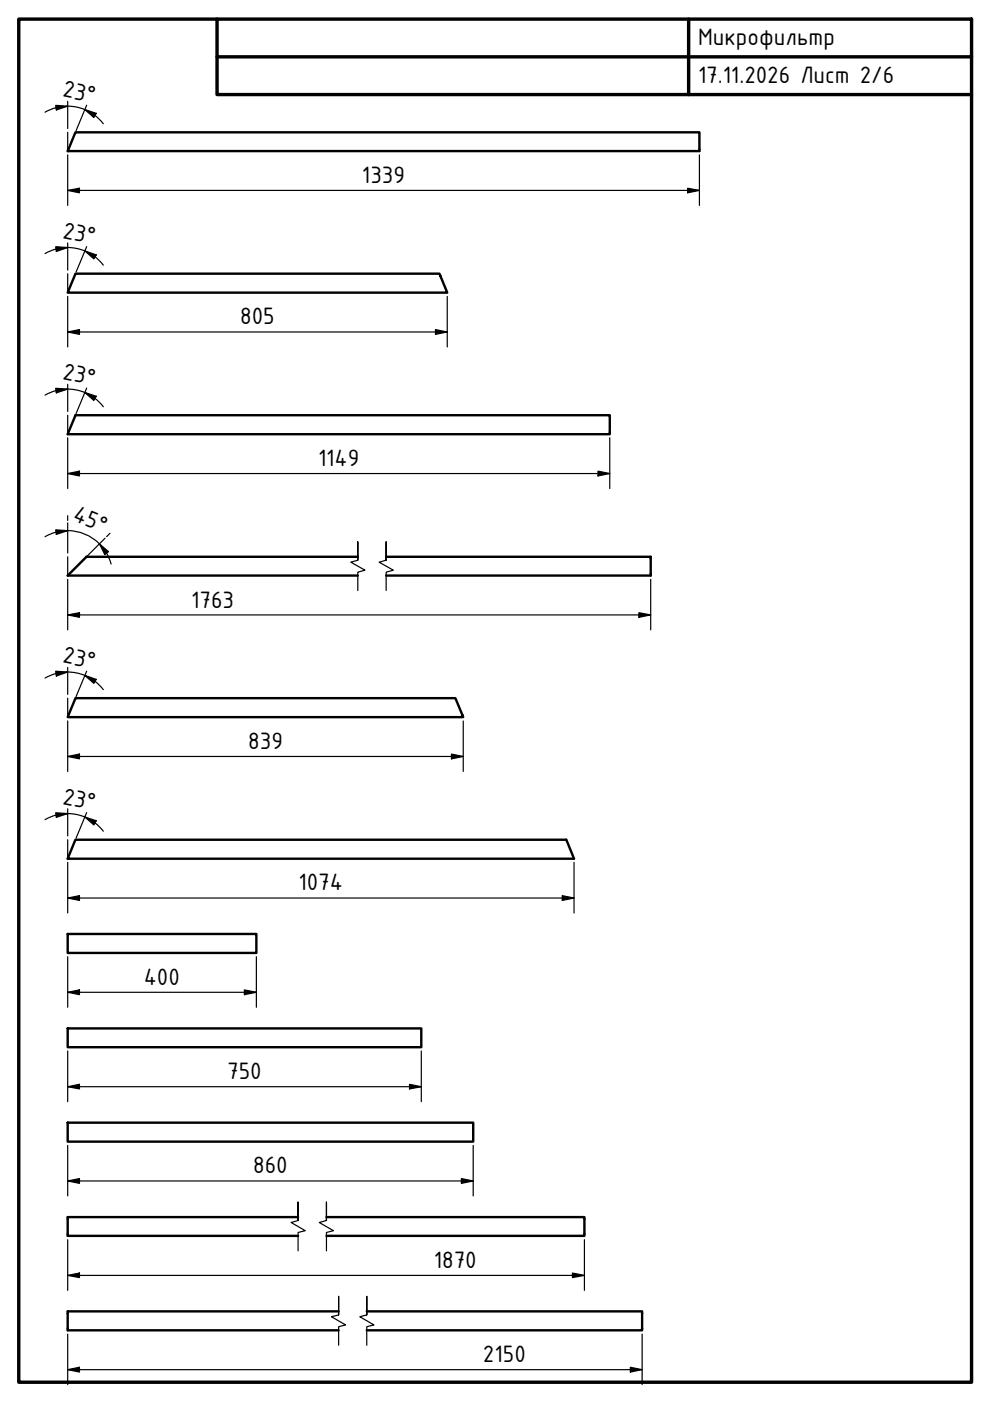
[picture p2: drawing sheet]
<svg xmlns="http://www.w3.org/2000/svg" width="210mm" height="297mm" viewBox="0 0 210 297" stroke-linecap="round" stroke-linejoin="round" font-family="sans-serif">
<!-- layer: Visible (ISO) -->
<g fill="none" stroke="#000" stroke-width=".51">
<path d="M16 28.1h132.3v3.9h-133.9zM16 58h77.2l1.6 4h-80.4zM16 88h113.3v4.1h-114.9zM75.9 118.1h-57.6l-3.9 3.9h61.5M81.9 118.1h56.1v3.9h-56.1M16 148h80.6l1.6 4h-83.8zM16 178h104.1l1.6 4.1h-107.3zM14.4 198h40v4h-40zM14.4 218h74.9v4h-74.9zM14.4 238h85.9v4h-85.9zM63.2 258h-48.8v4h48.8M69.2 258h54.7v4h-54.7"/>
<path d="M71.8 278h-57.4v4.1h57.4M77.8 278h58.3v4.1h-58.3"/>
</g>
<g fill="#000">
<circle cx="14.4" cy="32" r=".25"/>
<circle cx="14.4" cy="182.1" r=".25"/>
</g>
<!-- layer: Break Line (ISO) -->
<path d="M75.9 118.8v-3.9v3.9l-1.5 .4 3 1.7-1.5 .4v3.9M81.9 118.8v-3.9v3.9l-1.5 .4 3 1.7-1.5 .4v3.9M63.2 258.8v-3.9v3.9l-1.5 .4 3 1.7-1.5 .4v3.9M69.2 258.8v-3.9v3.9l-1.5 .4 3 1.7-1.5 .4v3.9M71.8 278.8v-3.9v3.9l-1.5 .4 3 1.7-1.5 .4v3.9M77.8 278.8v-3.9v3.9l-1.5 .4 3 1.7-1.5 .4v3.9" fill="none" stroke="#000" stroke-width=".25"/>
<!-- layer: Border (ISO) -->
<path d="M4 4h202v289.1h-202zM46 4v16.1h160M46 12.1h160M146 4v16.1" fill="none" stroke="#000" stroke-width=".72"/>
<!-- layer: Sketch Geometry (ISO) -->
<path d="M14.4 28.1v3.9M14.4 58v4M14.4 88v4.1M14.4 118.1v3.9M14.4 148v4M14.4 178v4.1" fill="none" stroke="#000" stroke-width=".25"/>
<!-- layer: Dimension (ISO) -->
<g fill="none" stroke="#000" stroke-width=".25">
<path d="M11.8 22.3l2.6 .2-2.5 .8zM11.9 22.8l-2.3 1M14.3 22.5l1.9 .2a9.9 9.9 0 0 1 4 1.8M14.4 21.5v5.7M14.4 32.8v10.7M14.4 22.5l-2.5 .3M18 23.2l2.4 .8-.5 .9zM18.4 22.3l-2.3 5.4M20.1 24.5l1.8 1.7M145.8 39.9l2.5 .5-2.5 .5zM148.3 32.8v10.7M11.8 52.3l2.6 .2-2.5 .8z"/>
<path d="M14.3 52.5l1.9 .2a9.4 9.4 0 0 1 4 1.8M14.4 40.4l2.4-.5v1zM14.4 52.5l-2.5 .3-2.3 1M14.4 40.4h133.9M14.4 51.5v5.8M18 53.2l2.4 .8-.5 .9zM18.4 52.3l-2.3 5.4M20.1 54.5l1.8 1.7M14.4 70.4l2.4-.5v1zM14.4 62.9v10.7M14.4 70.4h80.4M92.3 69.9l2.5 .5-2.5 .5z"/>
<path d="M94.8 62.9v10.7M11.8 82.3l2.6 .2-2.5 .8zM11.9 82.8l-2.3 1M14.3 82.5l1.9 .2a9.4 9.4 0 0 1 4 1.8l1.7 1.7M14.4 81.5v5.7M14.4 92.8v10.8M14.4 82.5l-2.5 .3M18 83.2l2.4 .8-.5 .9zM18.4 82.3l-2.3 5.4M126.8 99.9l2.5 .5-2.5 .5zM129.3 92.8v10.8M11.8 112.3l2.6 .2-2.5 .8z"/>
<path d="M11.9 112.8l-2.3 1M14.3 112.5a9.5 9.5 0 0 1 6.8 2.8l1.5 2 1 2.3M14.4 100.4l2.4-.5v1zM14.4 109.3v1M14.4 110.9v6.3M14.4 100.4h114.9M14.4 112.5l-2.5 .3M21.1 115.3l1.9 1.7-.8 .6zM22.3 114.1l-3.8 3.8M23.3 113.1l-.7 .7M14.4 130.4l2.4-.5v1zM14.4 122.8v10.7"/>
<path d="M14.4 130.4h123.6M135.5 129.9l2.5 .5-2.5 .5zM138 122.8v10.7M11.8 142.3l2.6 .2-2.5 .8zM14.3 142.5l1.9 .2a9.4 9.4 0 0 1 4 1.8M14.4 142.5l-2.5 .3-2.3 1M14.4 141.5v5.7M14.4 152.9v10.7M18 143.2l2.4 .8-.5 .9zM18.4 142.3l-2.3 5.4M20.1 144.5l1.8 1.7M95.7 159.9l2.5 .5-2.5 .5z"/>
<path d="M98.2 152.9v10.7M11.8 172.3l2.6 .2-2.5 .8zM11.9 172.8l-2.3 1M14.3 172.5l1.9 .2a9.4 9.4 0 0 1 4 1.8l1.7 1.7M14.4 160.4l2.4-.5v1zM14.4 171.5v5.7M14.4 160.4h83.8M14.4 172.5l-2.5 .3M18 173.2l2.4 .8-.5 .9zM18.4 172.3l-2.3 5.4M14.4 190.4l2.4-.5v1zM14.4 182.8v10.8"/>
<path d="M14.4 190.4h107.3M119.2 189.9l2.5 .5-2.5 .5zM121.7 182.8v10.8M14.4 210.4l2.4-.5v1zM14.4 202.8v10.8M14.4 210.4h40M51.8 209.9l2.6 .5-2.6 .5zM54.4 202.8v10.8M14.4 230.4l2.4-.5v1zM14.4 222.8v10.8M14.4 230.4h74.9M86.8 229.9l2.5 .5-2.5 .5z"/>
<path d="M89.3 222.8v10.8M14.4 250.4l2.4-.5v1zM14.4 242.9v10.7M14.4 250.4h85.9M97.8 249.9l2.5 .5-2.5 .5zM100.3 242.9v10.7M14.4 270.4l2.4-.5v1zM14.4 262.8v10.8M14.4 270.4h109.5M121.4 269.9l2.5 .5-2.5 .5zM123.9 262.8v10.8M14.4 290.4l2.4-.5v1z"/>
<path d="M14.4 282.9v10.7M14.4 290.4h121.7M133.6 289.9l2.5 .5-2.5 .5zM136.1 282.9v10.7"/>
</g>
<g fill="#000">
<path d="M11.8 22.3l2.6 .2-2.5 .8zM14.4 40.4l2.4-.5v1zM18 23.2l2.4 .8-.5 .9zM11.8 52.3l2.6 .2-2.5 .8zM18 53.2l2.4 .8-.5 .9zM145.8 39.9l2.5 .5-2.5 .5zM14.4 70.4l2.4-.5v1zM92.3 69.9l2.5 .5-2.5 .5zM11.8 82.3l2.6 .2-2.5 .8zM14.4 100.4l2.4-.5v1zM18 83.2l2.4 .8-.5 .9zM11.8 112.3l2.6 .2-2.5 .8z"/>
<path d="M21.1 115.3l1.9 1.7-.8 .6zM126.8 99.9l2.5 .5-2.5 .5zM14.4 130.4l2.4-.5v1zM135.5 129.9l2.5 .5-2.5 .5zM11.8 142.3l2.6 .2-2.5 .8zM14.4 160.4l2.4-.5v1zM18 143.2l2.4 .8-.5 .9zM11.8 172.3l2.6 .2-2.5 .8zM18 173.2l2.4 .8-.5 .9zM95.7 159.9l2.5 .5-2.5 .5zM14.4 190.4l2.4-.5v1zM119.2 189.9l2.5 .5-2.5 .5z"/>
<path d="M14.4 210.4l2.4-.5v1zM51.8 209.9l2.6 .5-2.6 .5zM14.4 230.4l2.4-.5v1zM86.8 229.9l2.5 .5-2.5 .5zM14.4 250.4l2.4-.5v1zM97.8 249.9l2.5 .5-2.5 .5zM14.4 270.4l2.4-.5v1zM121.4 269.9l2.5 .5-2.5 .5zM14.4 290.4l2.4-.5v1zM133.6 289.9l2.5 .5-2.5 .5z"/>
</g>
<g font-size="5.4">
<text x="148" y="9.6">Микрофильтр</text>
<text x="148" y="17.6">17.11.2026 Лист 2/6</text>
<text x="13.1" y="20.4" transform="rotate(11 13.1 20.4)">23°</text>
<text x="76.8" y="38.8">1339</text>
<text x="13.1" y="50.4" transform="rotate(11 13.1 50.4)">23°</text>
<text x="50.9" y="68.8">805</text>
<text x="13.1" y="80.4" transform="rotate(11 13.1 80.4)">23°</text>
<text x="67.4" y="98.8">1149</text>
<text x="15.2" y="110.3" transform="rotate(23 15.2 110.3)">45°</text>
<text x="40.6" y="128.8">1763</text>
<text x="13.1" y="140.4" transform="rotate(11 13.1 140.4)">23°</text>
<text x="52.6" y="158.8">839</text>
<text x="13.1" y="170.4" transform="rotate(11 13.1 170.4)">23°</text>
<text x="63.3" y="188.8">1074</text>
<text x="30.5" y="208.8">400</text>
<text x="48.2" y="228.8">750</text>
<text x="53.7" y="248.8">860</text>
<text x="92" y="268.8">1870</text>
<text x="102.4" y="288.8">2150</text>
</g>
</svg>
